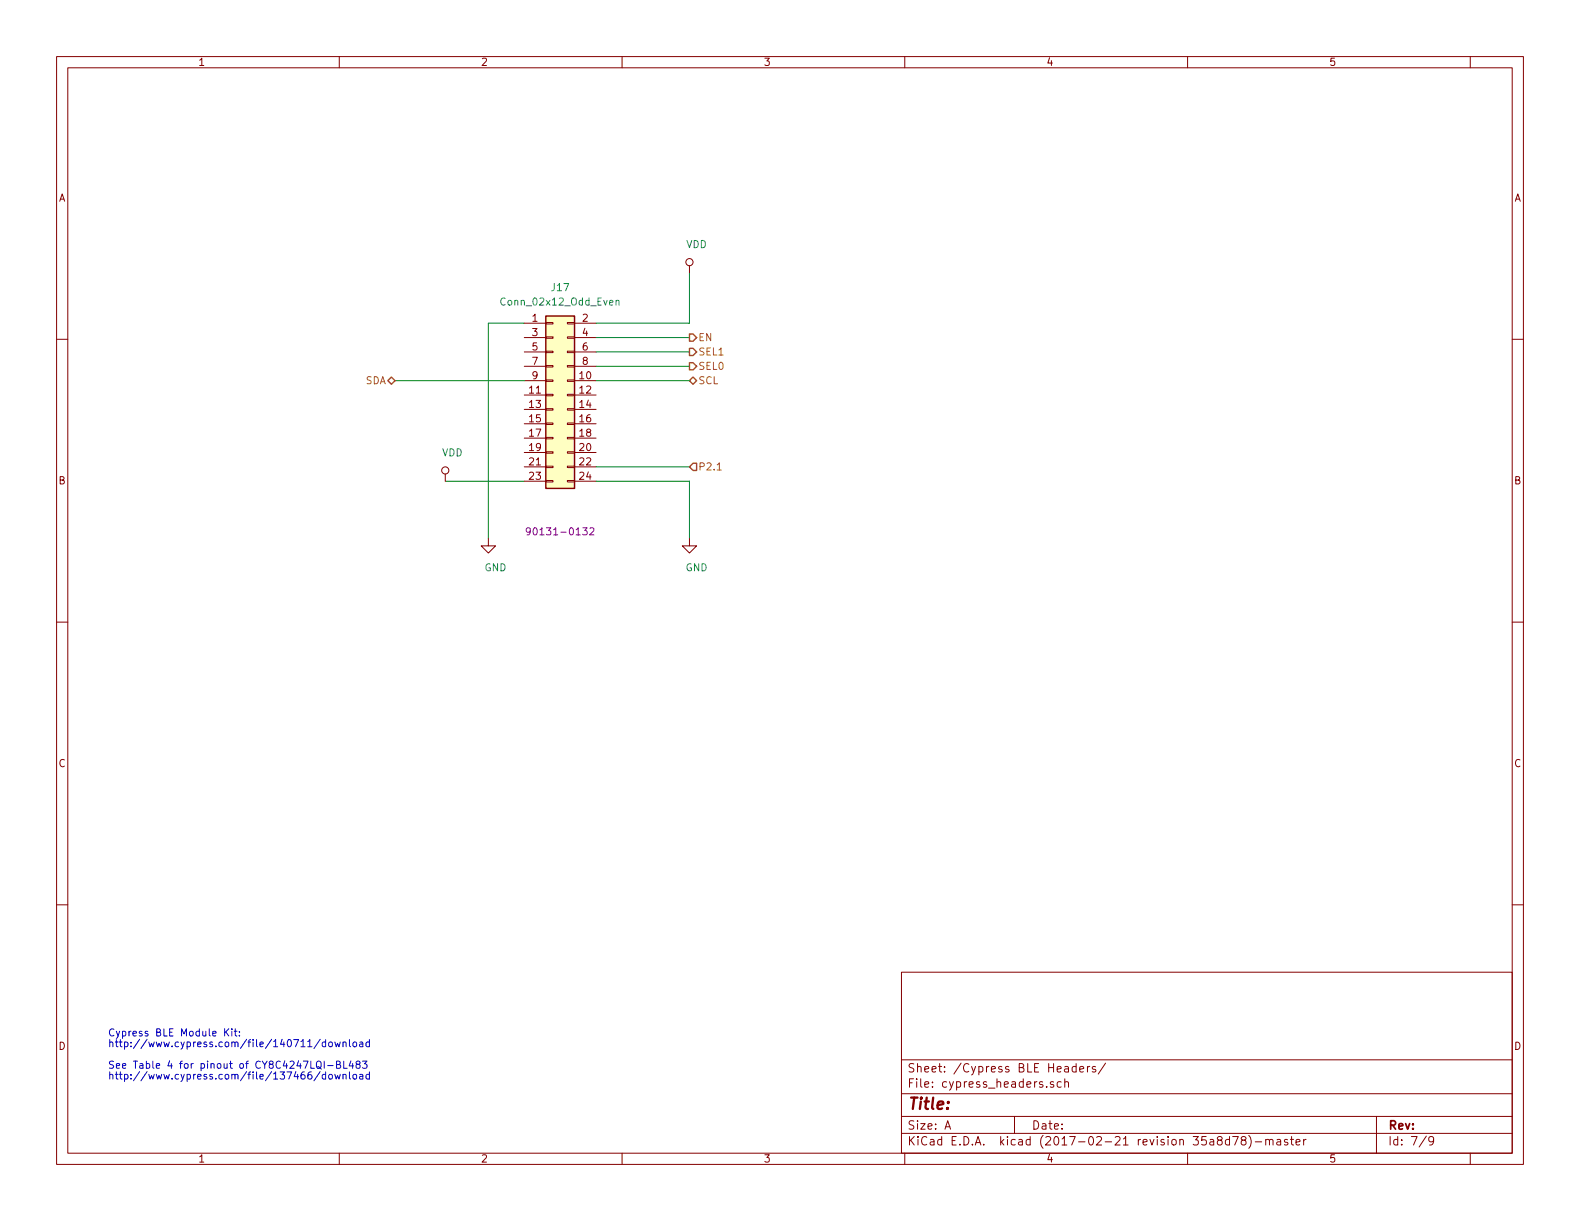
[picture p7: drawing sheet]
<svg xmlns="http://www.w3.org/2000/svg" width="279mm" height="216mm" viewBox="0 0 279 216" stroke-linecap="round" stroke-linejoin="round" font-family="sans-serif">
<g fill="none" stroke="#840000" stroke-width=".18">
<path d="M10 10h259.4v195.9h-259.4zM12 12h255.4v191.9h-255.4zM60 10v2M110 10v2M160 10v2M210 10v2M260 10v2M10 60h2M92.7 57.2h3.8M92.7 59.7h3.8M96.5 59.6h1.3v.2h-1.3zM96.5 57h1.3v.3h-1.3z"/>
<path d="M100.3 59.6h1.3v.2h-1.3zM100.3 57h1.3v.3h-1.3zM101.6 57.2h3.8M101.6 59.7h3.8M121.9 47v1.3M267.4 60h2M92.7 62.2h3.8M92.7 64.8h3.8M92.7 67.3h3.8M92.7 69.9h3.8M92.7 72.4h3.8M92.7 74.9h3.8"/>
<path d="M92.7 77.5h3.8M96.5 79.9h1.3v.2h-1.3zM96.5 77.3h1.3v.3h-1.3zM96.5 74.8h1.3v.3h-1.3zM96.5 72.3h1.3v.2h-1.3zM96.5 69.7h1.3v.3h-1.3zM96.5 67.2h1.3v.2h-1.3zM96.5 64.6h1.3v.3h-1.3zM96.5 62.1h1.3v.3h-1.3zM100.3 79.9h1.3v.2h-1.3zM100.3 77.3h1.3v.3h-1.3zM100.3 74.8h1.3v.3h-1.3z"/>
<path d="M100.3 72.3h1.3v.2h-1.3zM100.3 69.7h1.3v.3h-1.3zM100.3 67.2h1.3v.2h-1.3zM100.3 64.6h1.3v.3h-1.3zM100.3 62.1h1.3v.3h-1.3zM101.6 62.2h3.8M101.6 64.8h3.8M101.6 67.3h3.8M101.6 69.9h3.8M101.6 72.4h3.8M101.6 74.9h3.8M101.6 77.5h3.8"/>
<path d="M78.7 83.8v1.3M86.4 95.3v1.2h1.2l-1.2 1.3-1.3-1.3h1.3M92.7 80h3.8M92.7 82.6h3.8M92.7 85.1h3.8M96.5 85h1.3v.2h-1.3zM96.5 82.4h1.3v.3h-1.3zM100.3 85h1.3v.2h-1.3zM100.3 82.4h1.3v.3h-1.3zM101.6 80h3.8M101.6 82.6h3.8M101.6 85.1h3.8"/>
<path d="M121.9 95.3v1.2h1.3l-1.3 1.3-1.3-1.3h1.3M10 110h2M267.4 110h2M10 160h2M267.4 160h2M159.4 171.9h108v32h-108zM159.4 197.4h108M159.4 193.4h108M159.4 187.4h108M167.1 199.7l.5-1.5 .5 1.5M167.2 199.2h.8M179.4 197.4v3"/>
<path d="M186.3 191.3a.37 .37 0 0 0-.6 .2l.1 .2 .5 .1 .1 .2-.2 .3-.5-.1M187.7 191.3h-.5l-.3 .2 .2 .7h.6M188.3 191.4l.1-.1a.37 .37 0 0 1 .6 .2v.8M188.3 190.8v1.5M190.3 188.6h-.4l-.3 .2 .1 .7h.6M190.3 188.1v1.5M190.9 189.1l.7-.2v-.3h-.4l-.3 .2 .1 .7h.6M192.3 188.6v1M192.7 188.6l-.3 .1-.1 .1M193.7 188.6a.37 .37 0 0 0-.6 .2l.1 .2 .5 .1 .1 .2-.2 .3-.5-.1M195.5 188l-1.3 1.9M243.4 197.4v6.5"/>
<path d="M60 203.9v2M110 203.9v2M159.4 200.4h108M160 203.9v2M210 203.9v2M215.5 201.6l-.2-.3v-.2l.2-.1h.5l.1 .2v.3l-.7 .2a.48 .48 0 0 0-.1 .6l.2 .2 .6-.2a.48 .48 0 0 0-.3-.7M217.4 201.5h-.4l-.3 .3 .1 .5 .2 .2 .4-.1M217.4 201v1.5M218 201h1l-.7 1.5M219.8 201.6l-.3-.3 .1-.2 .2-.1h.4l.1 .2v.3l-.7 .2a.48 .48 0 0 0 0 .6l.2 .2 .5-.2a.48 .48 0 0 0-.1-.6l-.2-.1M220.8 200.8a1.71 1.71 0 0 1 0 2.2M222 201.9h1.1"/>
<path d="M223.8 201.6l.1-.1a.37 .37 0 0 1 .6 .2v.8M223.8 201.5v1M224.5 201.7l.2-.2h.3l.1 1M225.8 201.5h.6l.1 1M226.5 201.8l-.5 .1-.2 .2 .2 .4 .5-.1M227.7 201.5h-.4l-.2 .2 .1 .2 .5 .1v.4h-.6M228.2 201.5h.6M228.4 201v1.3l.4 .2M229.2 202l.7-.2-.1-.3h-.4l-.2 .2 .1 .7h.5M230.5 201.5v1M231 201.5l-.5 .3M252.2 200.9l-1.2 1.9"/>
<path d="M253.5 201.6l-.3 .3-.4-.1-.1-.2v-.4l.1-.2h.4l.2 .1a1.19 1.19 0 0 1-.2 1.3l-.4 .1M260 203.9v2"/>
<circle cx="121.9" cy="46.4" r=".63"/>
<circle cx="78.7" cy="83.2" r=".63"/>
</g>
<path d="M96.5 55.9h5.1v30.5h-5.1z" fill="#ffffc2" stroke="#ffffc2" stroke-width=".18"/>
<path d="M96.5 55.9h5.1v30.5h-5.1z" fill="none" stroke="#840000" stroke-width=".25"/>
<path d="M108.9 53.2l.2-.1 .3 .1 .1 .7M108.9 53.1v.8" fill="none" stroke="#008484" stroke-width=".18"/>
<path d="M93.8 93.9l-.3 .2h-.2l-.2-.2v-.5l.2-.1h.2l.3 .3a.97 .97 0 0 1-.3 .9l-.3 .1M104.3 93.4l.5-.1 .2 .4v.2l-.8 .7h.8" fill="none" stroke="#840084" stroke-width=".18"/>
<path d="M92.7 57.2h-6.3v38.1M105.4 59.7h16.5M121.9 48.3v8.9h-16.5M69.8 67.3h22.9M105.4 67.3h16.5M105.4 62.2h16.5M105.4 64.8h16.5M78.7 85.1h14M105.4 85.1h16.5v10.2M105.4 82.6h16.5" fill="none" stroke="#008400" stroke-width=".18"/>
<path d="M121.9 59.1h.7l.6 .6-.6 .6h-.7zM68.6 67.3l.6-.6 .6 .6-.6 .6zM121.9 67.3l.7-.6 .6 .6-.6 .6zM121.9 64.1h.7l.6 .7-.6 .6h-.7zM121.9 61.6h.7l.6 .6-.6 .7h-.7zM122.6 81.9h.6v1.3h-.6l-.7-.6z" fill="none" stroke="#848400" stroke-width=".25"/>
<g fill="none" stroke="#0000c2" stroke-width=".18">
<path d="M39.7 181.9v1.3M39.9 182.5l.6 .7M40.5 181.9l-.8 .8M41 181.9v.1M41 182.3v.9M41.4 182.3h.5M41.6 181.9v1.1l.3 .2M42.3 183.1v.1M42.3 182.4v.1M56 187.8l.2-.2a.45 .45 0 0 1 .6 .5v.4l-.2 .3h-.5a1.07 1.07 0 0 1-.1-1zM56.2 188.6l.6 .4M56.6 183.8l-1.1 1.6"/>
<path d="M56.6 189.5l-1.1 1.6M57.3 187.6v1.3M57.6 184.3h-.4l-.2 .2 .1 .5h.5M57.6 190h-.4l-.2 .2 .1 .6h.5M57.6 183.8v1.3M57.6 189.5v1.3M57.9 188.4h1M58.2 184.3h.3l.2 .1v.6l-.3 .1-.3-.2zM58.2 190h.3l.2 .1v.7h-.3l-.3-.2zM59.2 184.3l.3 .8 .2-.6 .2 .6 .3-.8M59.2 190l.3 .8 .2-.6 .2 .6 .3-.8M59.5 188.2h.5l.2-.2-.1-.2-.6-.2v1.3h.5l.2-.2v-.2l-.3-.3"/>
<path d="M60.7 184.4l.1-.1h.3l.1 .8M60.7 190.1l.1-.1h.3l.1 .8M60.7 184.3v.8M60.7 190v.8M60.8 187.6v1.3h.6M61.8 183.8v1.1l.2 .2M61.8 189.5v1.1l.2 .2M62.1 187.6l-.4 .9h.8M62.4 188.1v.8M62.5 184.3h.3l.2 .1v.6l-.3 .1-.3-.2zM62.5 190h.3l.2 .1v.7h-.3l-.3-.2zM63.2 188.2l-.2-.1v-.3l.2-.2 .4 .1v.4l-.5 .1-.1 .2v.3l.2 .2 .4-.1 .1-.1-.1-.4-.2-.1"/>
<path d="M63.6 184.3h.5l.1 .8M63.6 190h.5l.1 .8M64.1 187.6h.8l-.4 .5 .3 .1v.6l-.2 .1-.5-.1M64.2 184.6h-.4l-.2 .2v.2h.6M64.2 190.3h-.4l-.2 .2v.3h.6M65.3 184.3h-.4l-.2 .2 .1 .5h.5M65.3 190h-.4l-.2 .2 .1 .6h.5M65.3 183.8v1.3M65.3 189.5v1.3"/>
</g>
<path d="M126.8 83.1h.8" fill="none" stroke="#848400" stroke-width=".18"/>
<text font-size="2.8" fill="#840000" x="160.4" y="196.2">Title:</text>
<g font-size="2.1" fill="#840000">
<text x="160.4" y="189.6">Sheet: /Cypress BLE Headers/</text>
<text x="160.4" y="192.3">File: cypress_headers.sch</text>
<text x="160.4" y="202.5">KiCad E.D.A. kicad (2017-02-21 revision 35a8d78)-master</text>
<text x="160.4" y="199.7">Size: A</text>
<text x="182.4" y="199.7">Date:</text>
<text x="245.4" y="199.7">Rev:</text>
<text x="245.4" y="202.5">Id: 7/9</text>
</g>
<g font-size="1.8" fill="#840000">
<text x="35" y="11.6">1</text>
<text x="85" y="11.6">2</text>
<text x="135" y="11.6">3</text>
<text x="185" y="11.6">4</text>
<text x="235" y="11.6">5</text>
<text x="10.4" y="35.6">A</text>
<text x="267.8" y="35.6">A</text>
<text x="94.1" y="56.9">1</text>
<text x="94.1" y="59.4">3</text>
<text x="103" y="56.9">2</text>
<text x="103" y="59.4">4</text>
<text x="94.1" y="62">5</text>
<text x="94.1" y="64.5">7</text>
<text x="103" y="62">6</text>
<text x="103" y="64.5">8</text>
<text x="93.6" y="69.6">11</text>
<text x="94.1" y="67.1">9</text>
<text x="102.5" y="67.1">10</text>
<text x="102.5" y="69.6">12</text>
<text x="93.6" y="72.1">13</text>
<text x="93.6" y="74.7">15</text>
<text x="93.6" y="77.2">17</text>
<text x="102.5" y="72.1">14</text>
<text x="102.5" y="74.7">16</text>
<text x="102.5" y="77.2">18</text>
<text x="93.6" y="82.3">21</text>
<text x="93.6" y="79.8">19</text>
<text x="102.5" y="79.8">20</text>
<text x="102.5" y="82.3">22</text>
<text x="10.4" y="85.6">B</text>
<text x="93.6" y="84.8">23</text>
<text x="102.5" y="84.8">24</text>
<text x="267.8" y="85.6">B</text>
<text x="10.4" y="135.6">C</text>
<text x="267.8" y="135.6">C</text>
<text x="10.4" y="185.6">D</text>
<text x="267.8" y="185.6">D</text>
<text x="35" y="205.5">1</text>
<text x="85" y="205.5">2</text>
<text x="135" y="205.5">3</text>
<text x="185" y="205.5">4</text>
<text x="235" y="205.5">5</text>
</g>
<g font-size="1.8" fill="#008484">
<text x="121.3" y="43.9">VDD</text>
<text x="97.6" y="51.5">J17</text>
<text x="89" y="54">Conn_02x12_Odd_Even</text>
<text x="78.2" y="80.7">VDD</text>
<text x="85.7" y="101">GND</text>
<text x="121.2" y="101">GND</text>
</g>
<g font-size="1.8" fill="#848400">
<text x="123.4" y="65.4">SEL0</text>
<text x="123.4" y="62.9">SEL1</text>
<text x="123.4" y="60.3">EN</text>
<text x="64.6" y="67.9">SDA</text>
<text x="123.4" y="67.9">SCL</text>
<text x="123.4" y="83.2">P2.1</text>
</g>
<text font-size="1.8" fill="#840084" x="94.3" y="94.7">90131-0132</text>
<g font-size="1.8" fill="#0000c2">
<text x="19" y="183.3">Cypress BLE Module Kit:</text>
<text x="19" y="185.2">http://www.cypress.com/file/140711/download</text>
<text x="19" y="189">See Table 4 for pinout of CY8C4247LQI-BL483</text>
<text x="19" y="190.9">http://www.cypress.com/file/137466/download</text>
</g>
</svg>
